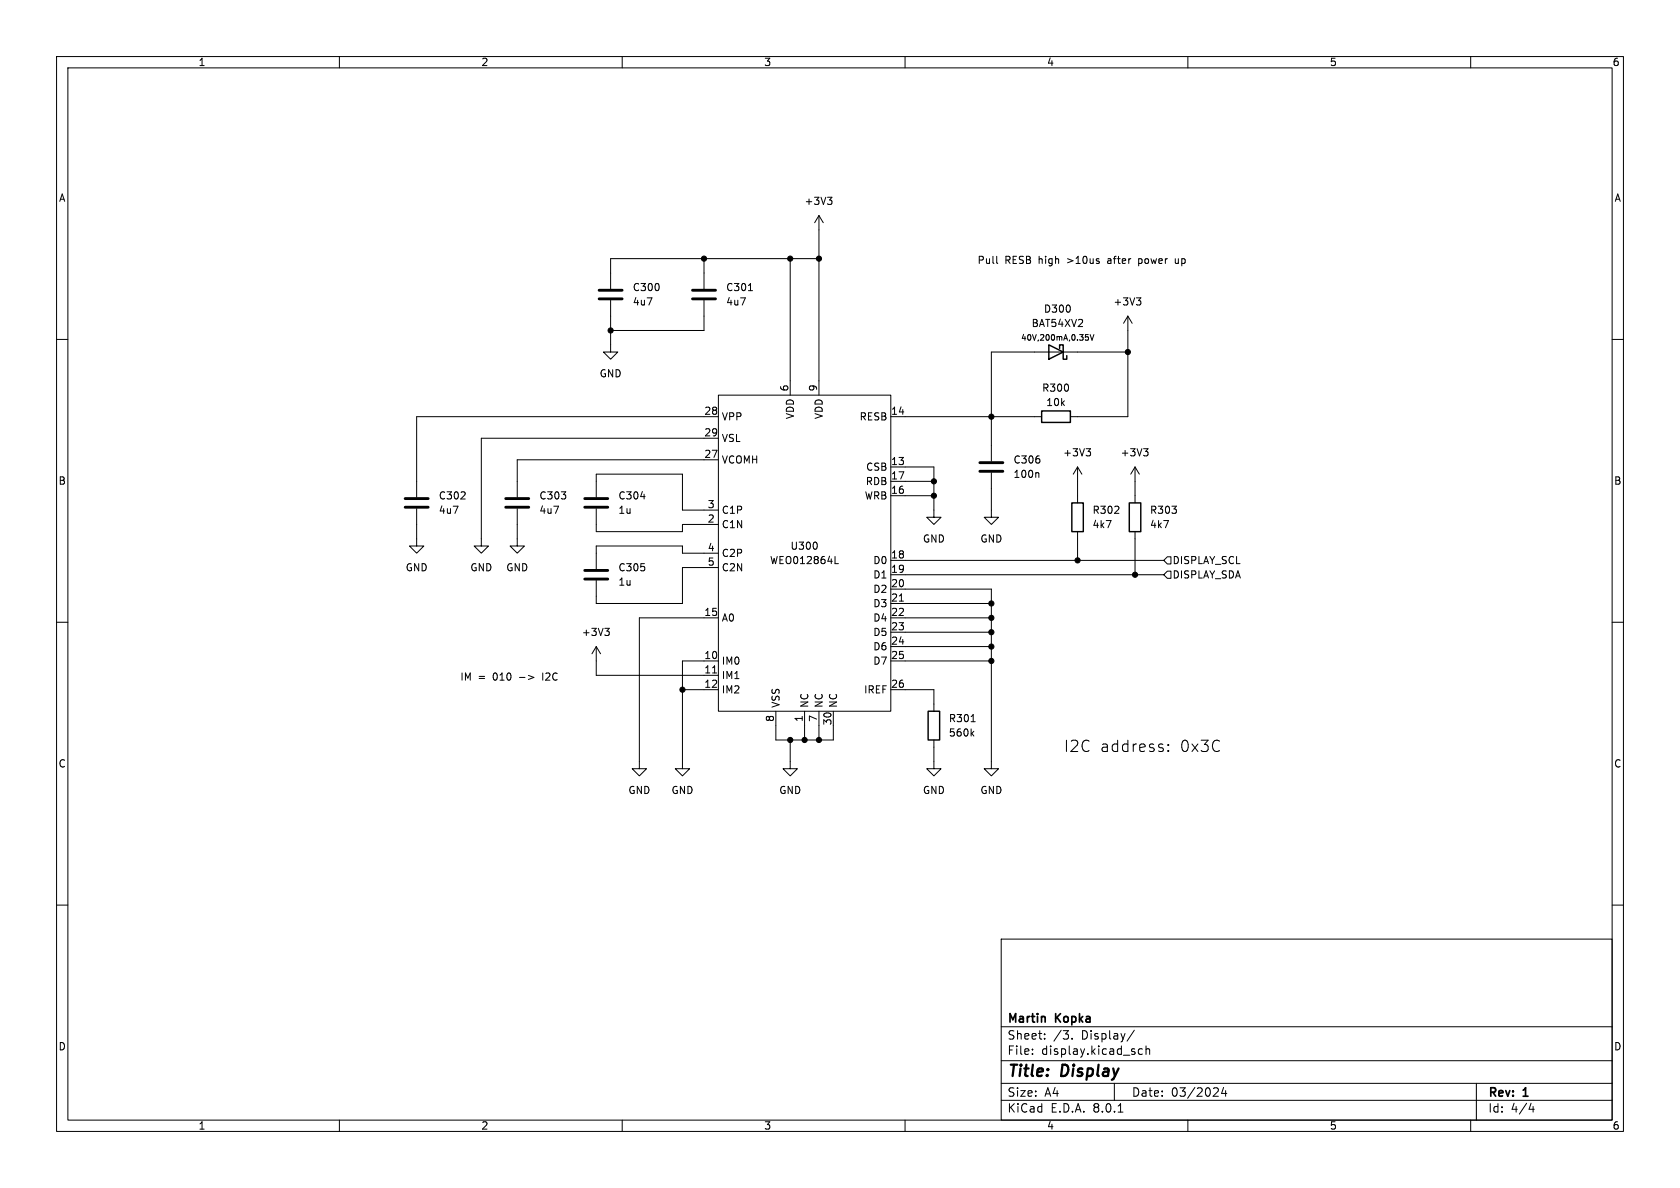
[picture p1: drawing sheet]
<svg xmlns="http://www.w3.org/2000/svg" width="297mm" height="210mm" viewBox="0 0 297 210" stroke-linecap="round" stroke-linejoin="round" font-family="sans-serif">
<g fill="none" stroke="#000" stroke-width=".18">
<path d="M10 10h277v190h-277zM12 12h273v186h-273zM60 10v2M110 10v2M160 10v2M210 10v2M260 10v2M144.8 38.1v31.8M144.8 38.1l-.8 1.3M144.8 38.1l.7 1.3M146.3 34.9h.8l-.4 .5M146.8 35.4l.3 .2v.3l-.3 .2"/>
<path d="M10 60h2M107.9 53.1v9.1h1.3l-1.3 1.3-1.2-1.3h1.2M124.5 45.7v5.4M124.5 53.1v5.3h-16.6M132.3 51.4h.7M139.7 45.7v24.2M144.8 45.7h-36.9v5.4M176.2 45.3v1.1l.2 .2M191.9 59.1h.5M192 59.5h.2l.2 .2v.3l-.4 .1M192.7 59.1l.4 1 .3-1M199.4 55.9v17.8h-10.2"/>
<path d="M199.4 55.9l-.8 1.3M199.4 55.9l.8 1.3M200.9 52.6h.8l-.4 .5M201.3 45.7v1.3M201.3 46.5l.1 .1M201.4 45.7l-.1 .1M201.4 53.1l.3 .3v.3l-.3 .2M207.8 45.7v.7l.3 .2M285 60h2M127 69.9h30.5v55.8h-30.5zM127 77.5h-41.9v19h1.3l-1.3 1.3-1.3-1.3h1.3M127 73.7h-53.3v14.2"/>
<path d="M157.5 73.7h26.6M192 79.3h.8l-.4 .5M192.6 79.8l.2 .2v.3l-.2 .3M199.4 62.2h-24.1v19.3M202.2 79.3h.8l-.5 .5M202.7 79.8l.3 .2v.3l-.3 .3M73.7 89.9v6.6h1.2l-1.2 1.3-1.3-1.3h1.3M91.4 89.9v6.6h1.3l-1.3 1.3-1.2-1.3h1.2M105.4 87.9v-4.1h15.2v6.4h6.4M105.4 89.9v4.1h15.2v-1.3h6.4M113.3 87.8h.7M127 97.8h-6.4v-1.3h-15.2v4.1"/>
<path d="M127 81.3h-35.6v6.6M144.4 96.1v.8M147.6 99.6h.6M157.5 82.6h7.6v8.8h1.3l-1.3 1.3-1.3-1.3h1.3M157.5 87.6h7.6M157.5 85.1h7.6M157.5 99.1h48.2M175.3 83.6v7.8h1.2l-1.2 1.3-1.3-1.3h1.3M183.5 83.6l.2 .1v.7M190.5 82.6l-.8 1.2M190.5 82.6v6.3M190.5 94v5.1"/>
<path d="M190.5 82.6l.8 1.2M200.7 82.6l-.8 1.2M200.7 82.6v6.3M200.7 94v7.6M200.7 82.6l.7 1.2M206.4 98.4h.6v1.3h-.6l-.7-.6zM10 110h2M91.8 119.8h1M93.4 119.4l1 .4-1 .3M105.4 114.3v5.1h21.6M105.4 114.3l-.8 1.3M105.4 114.3l.8 1.3"/>
<path d="M106.9 111.1h.8l-.4 .5M107.5 111.6l.2 .2v.3l-.2 .2M126 119h.7M127 116.8h-6.4v19.1h1.3l-1.3 1.3-1.2-1.3h1.2M127 109.2h-14v26.7h1.3l-1.3 1.3-1.2-1.3h1.2M127 100.3h-6.4v6.4h-15.2v-4.1M157.5 104.1h17.8v31.8h1.2l-1.2 1.3-1.3-1.3h1.3M157.5 116.8h17.8M157.5 109.2h17.8M157.5 101.6h48.2M157.5 106.7h17.8M157.5 111.8h17.8"/>
<path d="M157.5 114.3h17.8M159 106.3h.7M206.4 101h.6v1.2h-.6l-.7-.6zM285 110h2M120.6 121.9h6.4M137.2 125.7v5.1h10.1v-5.1M139.7 130.8v5.1h1.3l-1.3 1.3-1.3-1.3h1.3M142.2 125.7v5.1M144.8 125.7v5.1M157.5 121.9h7.6v3.8M165.1 130.8v5.1h1.3l-1.3 1.3-1.3-1.3h1.3M171.7 127.6h.7"/>
<path d="M171.8 129.6l.4 .5M172.2 129.3l-.5 .5M206.5 132.7l.1 .1h-.1M206.5 132.7l-.1 .1h.1M206.5 131.6v.2M206.5 132.7v.1M206.5 131.6l.1 .1-.1 .1M206.5 131.6l-.1 .1 .1 .1M10 160h2M285 160h2M177 166h108v32h-108zM60 198v2"/>
<path d="M110 198v2M160 198v2M177 194.5h108M177 191.5h108M177 187.5h108M177 181.5h108M182.5 186.3v.1M182.5 185.5v.1M184.7 183.6v.1M184.7 182.8v.1M189.5 183.6v.1M197 191.5v3"/>
<path d="M197.7 196.6h.8M200.5 182.1l-1.3 2M202 185.5l-.5-.1-.3 .3v.4l.2 .2h.6M202.6 185.5l.2-.1 .4 .1v.9M202.6 184.9v1.5M210 198v2M215.1 192.3l.3 .3-.1 .3-.8 .9h.9M216.3 192.2l-.3 1.1h.9M216.7 192.8v1M260 198v2M261 191.5v6.5M270.7 195l-.4 1.1h.9"/>
<path d="M271 195.6v1"/>
</g>
<g fill="none" stroke="#000" stroke-width=".51">
<path d="M105.9 52.8h4.1M105.9 51.3h4.1M122.4 52.8h4.1M122.4 51.3h4.1M71.6 89.7h4.1M71.6 88.1h4.1M89.4 89.7h4.1M89.4 88.1h4.1M103.4 89.7h4M103.4 88.1h4M173.2 83.3h4.1M173.2 81.8h4.1"/>
<path d="M103.4 102.4h4M103.4 100.8h4"/>
</g>
<path d="M184.1 72.6h5.1v2.1h-5.1zM185.4 61l2.6 1.2-2.6 1.3zM187.3 61.6v-.6h.7v2.5h.6v-.6M189.5 88.9h2v5.1h-2zM199.6 88.9h2.1v5.1h-2.1zM164.1 125.7h2v5.1h-2z" fill="none" stroke="#000" stroke-width=".25"/>
<g fill="#000" stroke="#000" stroke-width=".18">
<circle cx="107.9" cy="58.4" r=".46"/>
<circle cx="124.5" cy="45.7" r=".46"/>
<circle cx="139.7" cy="45.7" r=".46"/>
<circle cx="144.8" cy="45.7" r=".46"/>
<circle cx="175.3" cy="73.7" r=".46"/>
<circle cx="199.4" cy="62.2" r=".46"/>
<circle cx="165.1" cy="85.1" r=".46"/>
<circle cx="165.1" cy="87.6" r=".46"/>
<circle cx="190.5" cy="99.1" r=".46"/>
<circle cx="175.3" cy="114.3" r=".46"/>
<circle cx="175.3" cy="109.2" r=".46"/>
<circle cx="175.3" cy="111.8" r=".46"/>
<circle cx="175.3" cy="106.7" r=".46"/>
<circle cx="175.3" cy="116.8" r=".46"/>
<circle cx="200.7" cy="101.6" r=".46"/>
<circle cx="120.6" cy="121.9" r=".46"/>
<circle cx="139.7" cy="130.8" r=".46"/>
<circle cx="142.2" cy="130.8" r=".46"/>
<circle cx="144.8" cy="130.8" r=".46"/>
</g>
<g font-size="2.8">
<text x="188" y="133.1">I2C</text>
<text x="194.4" y="133.1">address:</text>
<text x="208.6" y="133.1">0x3C</text>
<text x="178" y="190.9">Title:</text>
<text x="187.7" y="190.9">Display</text>
</g>
<g font-size="2.1">
<text x="178" y="184">Sheet:</text>
<text x="178" y="181.2">Martin</text>
<text x="186.2" y="184">/3.</text>
<text x="186.7" y="181.2">Kopka</text>
<text x="191.2" y="184">Display/</text>
<text x="178" y="186.7">File:</text>
<text x="184.1" y="186.7">display.kicad_sch</text>
<text x="178" y="196.9">KiCad</text>
<text x="178" y="194.1">Size:</text>
<text x="184.7" y="194.1">A4</text>
<text x="185.7" y="196.9">E.D.A.</text>
<text x="193.3" y="196.9">8.0.1</text>
<text x="200" y="194.1">Date:</text>
<text x="207" y="194.1">03/2024</text>
<text x="263" y="194.3">Rev:</text>
<text x="263" y="196.9">Id:</text>
<text x="267.1" y="196.9">4/4</text>
<text x="269.4" y="194.3">1</text>
</g>
<g font-size="1.8">
<text x="35" y="11.9">1</text>
<text x="85" y="11.9">2</text>
<text x="135" y="11.9">3</text>
<text x="185" y="11.9">4</text>
<text x="235" y="11.9">5</text>
<text x="285" y="11.9">6</text>
<text x="10.3" y="35.9">A</text>
<text x="285.3" y="35.9">A</text>
<text x="142.1" y="36.4">+3V3</text>
<text x="172.7" y="46.7">Pull</text>
<text x="177.6" y="46.7">RESB</text>
<text x="183.7" y="46.7">high</text>
<text x="188.9" y="46.7">&gt;10us</text>
<text x="196.3" y="46.7">after</text>
<text x="201.9" y="46.7">power</text>
<text x="208.6" y="46.7">up</text>
<text x="111.8" y="51.7">C300</text>
<text x="128.3" y="51.7">C301</text>
<text x="111.8" y="54.2">4u7</text>
<text x="128.3" y="54.2">4u7</text>
<text x="182.3" y="58">BAT54XV2</text>
<text x="184.5" y="55.5">D300</text>
<text x="196.7" y="54.2">+3V3</text>
<text x="105.9" y="66.9">GND</text>
<text x="139.4" y="69.3" transform="rotate(-90 139.4 69.3)">6</text>
<text x="144.5" y="69.3" transform="rotate(-90 144.5 69.3)">9</text>
<text x="184.1" y="69.4">R300</text>
<text x="184.9" y="72">10k</text>
<text x="124.4" y="73.4">28</text>
<text x="124.4" y="77.2">29</text>
<text x="127.5" y="74.5">VPP</text>
<text x="140.6" y="74.2" transform="rotate(-90 140.6 74.2)">VDD</text>
<text x="145.6" y="74.2" transform="rotate(-90 145.6 74.2)">VDD</text>
<text x="151.9" y="74.5">RESB</text>
<text x="157.4" y="73.4">14</text>
<text x="124.4" y="81">27</text>
<text x="127.5" y="82.1">VCOMH</text>
<text x="127.5" y="78.3">VSL</text>
<text x="153" y="83.4">CSB</text>
<text x="157.4" y="82.3">13</text>
<text x="179.1" y="82.1">C306</text>
<text x="187.9" y="80.9">+3V3</text>
<text x="198" y="80.9">+3V3</text>
<text x="10.3" y="85.9">B</text>
<text x="77.5" y="88.5">C302</text>
<text x="95.3" y="88.5">C303</text>
<text x="109.2" y="88.5">C304</text>
<text x="125" y="89.9">3</text>
<text x="152.8" y="88.5">WRB</text>
<text x="153" y="86">RDB</text>
<text x="157.4" y="87.4">16</text>
<text x="157.4" y="84.8">17</text>
<text x="179.1" y="84.7">100n</text>
<text x="285.3" y="85.9">B</text>
<text x="77.5" y="91">4u7</text>
<text x="95.3" y="91">4u7</text>
<text x="109.2" y="91">1u</text>
<text x="125" y="92.5">2</text>
<text x="127.5" y="93.6">C1N</text>
<text x="127.5" y="91">C1P</text>
<text x="193" y="91">R302</text>
<text x="193" y="93.6">4k7</text>
<text x="203.2" y="91">R303</text>
<text x="203.2" y="93.6">4k7</text>
<text x="71.6" y="101.2">GND</text>
<text x="83.1" y="101.2">GND</text>
<text x="89.4" y="101.2">GND</text>
<text x="109.2" y="101.2">C305</text>
<text x="125" y="97.5">4</text>
<text x="125" y="100.1">5</text>
<text x="127.5" y="98.7">C2P</text>
<text x="127.5" y="101.2">C2N</text>
<text x="136" y="99.9">WEO012864L</text>
<text x="139.7" y="97.4">U300</text>
<text x="154.3" y="99.9">D0</text>
<text x="157.4" y="98.8">18</text>
<text x="157.4" y="101.3">19</text>
<text x="163.1" y="96.1">GND</text>
<text x="173.2" y="96.1">GND</text>
<text x="207.2" y="99.9">DISPLAY_SCL</text>
<text x="109.2" y="103.7">1u</text>
<text x="154.3" y="102.5">D1</text>
<text x="154.3" y="105">D2</text>
<text x="154.3" y="107.5">D3</text>
<text x="157.4" y="103.9">20</text>
<text x="157.4" y="106.4">21</text>
<text x="207.2" y="102.5">DISPLAY_SDA</text>
<text x="102.8" y="112.6">+3V3</text>
<text x="124.4" y="109">15</text>
<text x="127.5" y="110.1">A0</text>
<text x="154.3" y="110.1">D4</text>
<text x="154.3" y="112.6">D5</text>
<text x="157.4" y="109">22</text>
<text x="157.4" y="111.5">23</text>
<text x="124.4" y="116.6">10</text>
<text x="124.4" y="119.1">11</text>
<text x="127.5" y="117.7">IM0</text>
<text x="154.3" y="115.2">D6</text>
<text x="154.3" y="117.7">D7</text>
<text x="157.4" y="114">24</text>
<text x="157.4" y="116.6">25</text>
<text x="81.3" y="120.4">IM</text>
<text x="84.5" y="120.4">=</text>
<text x="87.3" y="120.4">010</text>
<text x="96.4" y="120.4">I2C</text>
<text x="124.4" y="121.7">12</text>
<text x="127.5" y="120.2">IM1</text>
<text x="127.5" y="122.8">IM2</text>
<text x="138" y="125.2" transform="rotate(-90 138 125.2)">VSS</text>
<text x="143.1" y="125.2" transform="rotate(-90 143.1 125.2)">NC</text>
<text x="145.6" y="125.2" transform="rotate(-90 145.6 125.2)">NC</text>
<text x="148.2" y="125.2" transform="rotate(-90 148.2 125.2)">NC</text>
<text x="152.7" y="122.8">IREF</text>
<text x="157.4" y="121.7">26</text>
<text x="136.9" y="127.7" transform="rotate(-90 136.9 127.7)">8</text>
<text x="142" y="127.7" transform="rotate(-90 142 127.7)">1</text>
<text x="144.5" y="127.7" transform="rotate(-90 144.5 127.7)">7</text>
<text x="147.1" y="128.3" transform="rotate(-90 147.1 128.3)">30</text>
<text x="167.6" y="127.9">R301</text>
<text x="167.6" y="130.4">560k</text>
<text x="10.3" y="135.9">C</text>
<text x="285.3" y="135.9">C</text>
<text x="111" y="140.6">GND</text>
<text x="118.6" y="140.6">GND</text>
<text x="137.7" y="140.6">GND</text>
<text x="163.1" y="140.6">GND</text>
<text x="173.2" y="140.6">GND</text>
<text x="10.3" y="185.9">D</text>
<text x="285.3" y="185.9">D</text>
<text x="35" y="199.9">1</text>
<text x="85" y="199.9">2</text>
<text x="135" y="199.9">3</text>
<text x="185" y="199.9">4</text>
<text x="235" y="199.9">5</text>
<text x="285" y="199.9">6</text>
</g>
<text font-size="1.4" x="180.4" y="60.4">40V,200mA,0.35V</text>
</svg>
